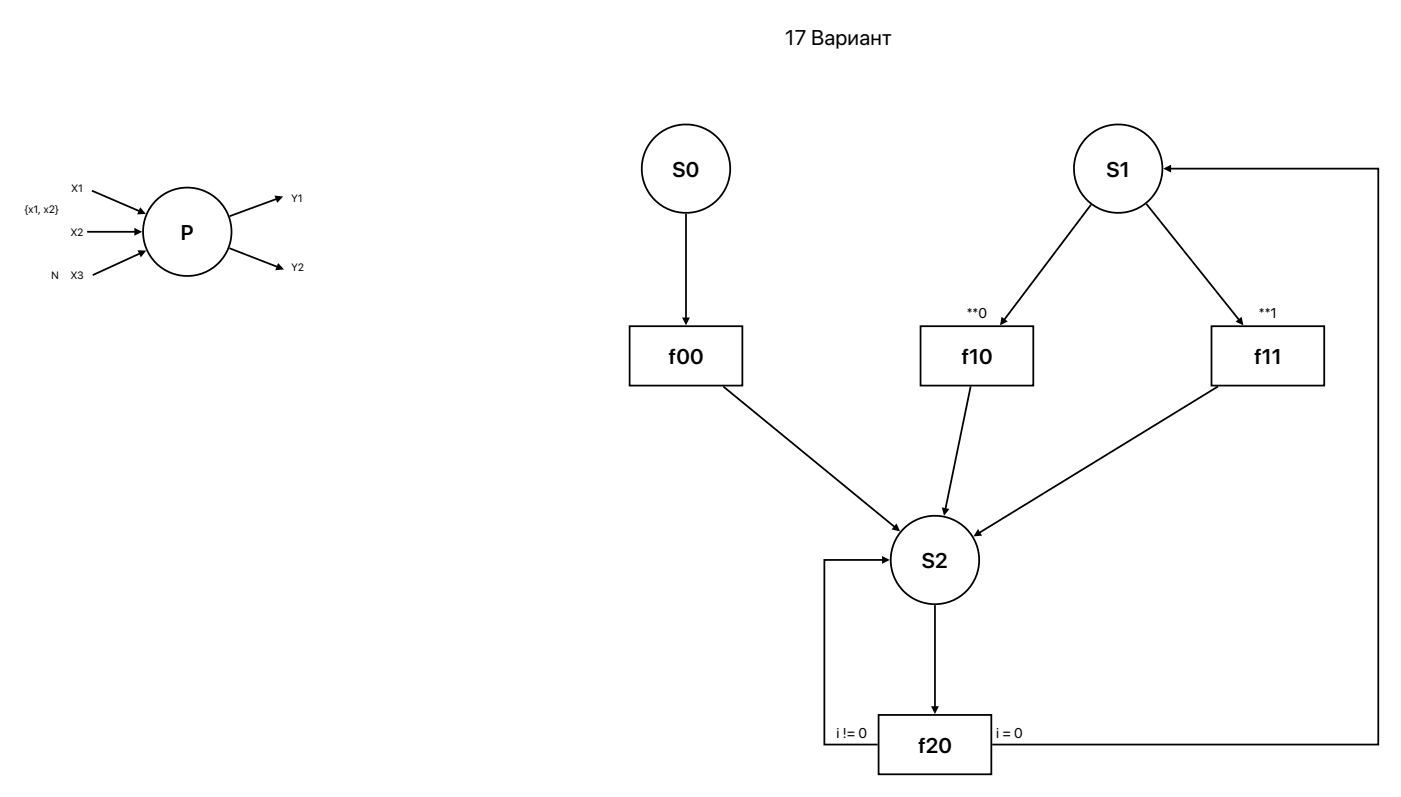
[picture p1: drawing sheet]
<svg xmlns="http://www.w3.org/2000/svg" width="838mm" height="477mm" viewBox="0 0 838 477" stroke-linecap="round" stroke-linejoin="round" font-family="sans-serif">
<g fill="none" stroke="#000" stroke-width="1.1" stroke-linecap="butt">
<path d="M55 114l28 12M166 119l-29 10M81 139h-29M84 152l-29 13M137 149l29 11"/>
<circle cx="112" cy="139" r="26"/>
</g>
<path d="M84 124l3 4h-5zM164 117l5 1-3 3zM80 136l5 3-5 2zM82 150h5l-3 4zM166 157l4 4-5 1z" fill="#000"/>
<circle cx="669" cy="101" r="26" fill="#fff"/>
<g fill="none" stroke="#000" stroke-width="1.1" stroke-linecap="butt">
<path d="M653 122l-52 69M686 122l55 69"/>
<circle cx="669" cy="101" r="26"/>
</g>
<path d="M599 190l4 2-5 3zM739 193l4-3 1 5z" fill="#000"/>
<circle cx="410" cy="101" r="26" fill="#fff"/>
<circle cx="410" cy="101" r="26" fill="none" stroke="#000" stroke-width="1.1" stroke-linecap="butt"/>
<path d="M377 195h67v36h-67z" fill="#fff"/>
<path d="M410 128v63M377 195h67v36h-67z" fill="none" stroke="#000" stroke-width="1.1" stroke-linecap="butt"/>
<path d="M408 190h5l-3 5z" fill="#000"/>
<path d="M551 195h67v36h-67z" fill="#fff"/>
<path d="M551 195h67v36h-67z" fill="none" stroke="#000" stroke-width="1.1" stroke-linecap="butt"/>
<path d="M725 195h67v36h-67z" fill="#fff"/>
<path d="M725 195h67v36h-67z" fill="none" stroke="#000" stroke-width="1.1" stroke-linecap="butt"/>
<circle cx="559" cy="335" r="26" fill="#fff"/>
<g fill="none" stroke="#000" stroke-width="1.1" stroke-linecap="butt">
<path d="M433 231l102 84M581 231l-15 74M729 231l-143 88"/>
<circle cx="559" cy="335" r="26"/>
</g>
<path d="M536 313l2 5-5-1zM563 304l5 1-3 4zM585 317l2 4h-5z" fill="#000"/>
<path d="M526 428h67v35h-67z" fill="#fff"/>
<path d="M700 101h124v345h-230M528 335h-35v111h32M559 362v61M526 428h67v35h-67z" fill="none" stroke="#000" stroke-width="1.1" stroke-linecap="butt"/>
<path d="M696 101l5-2v4zM528 333l4 2-4 2zM557 423h5l-3 4z" fill="#000"/>
<g font-size="12.7">
<text x="470" y="27">17 Вариант</text>
<text x="402" y="106">S0</text>
<text x="662" y="106">S1</text>
<text x="108" y="144">P</text>
<text x="400" y="218">f00</text>
<text x="575" y="218">f10</text>
<text x="750" y="218">f11</text>
<text x="551" y="340">S2</text>
<text x="549" y="451">f20</text>
</g>
<g font-size="8.5">
<text x="578" y="190">**0</text>
<text x="753" y="190">**1</text>
<text x="500" y="442">i != 0</text>
<text x="596" y="442">i = 0</text>
</g>
<g font-size="6.3">
<text x="43" y="115">X1</text>
<text x="174" y="121">Y1</text>
<text x="15" y="128">{x1, x2}</text>
<text x="42" y="141">X2</text>
<text x="31" y="167">N</text>
<text x="42" y="167">X3</text>
<text x="174" y="162">Y2</text>
</g>
</svg>
